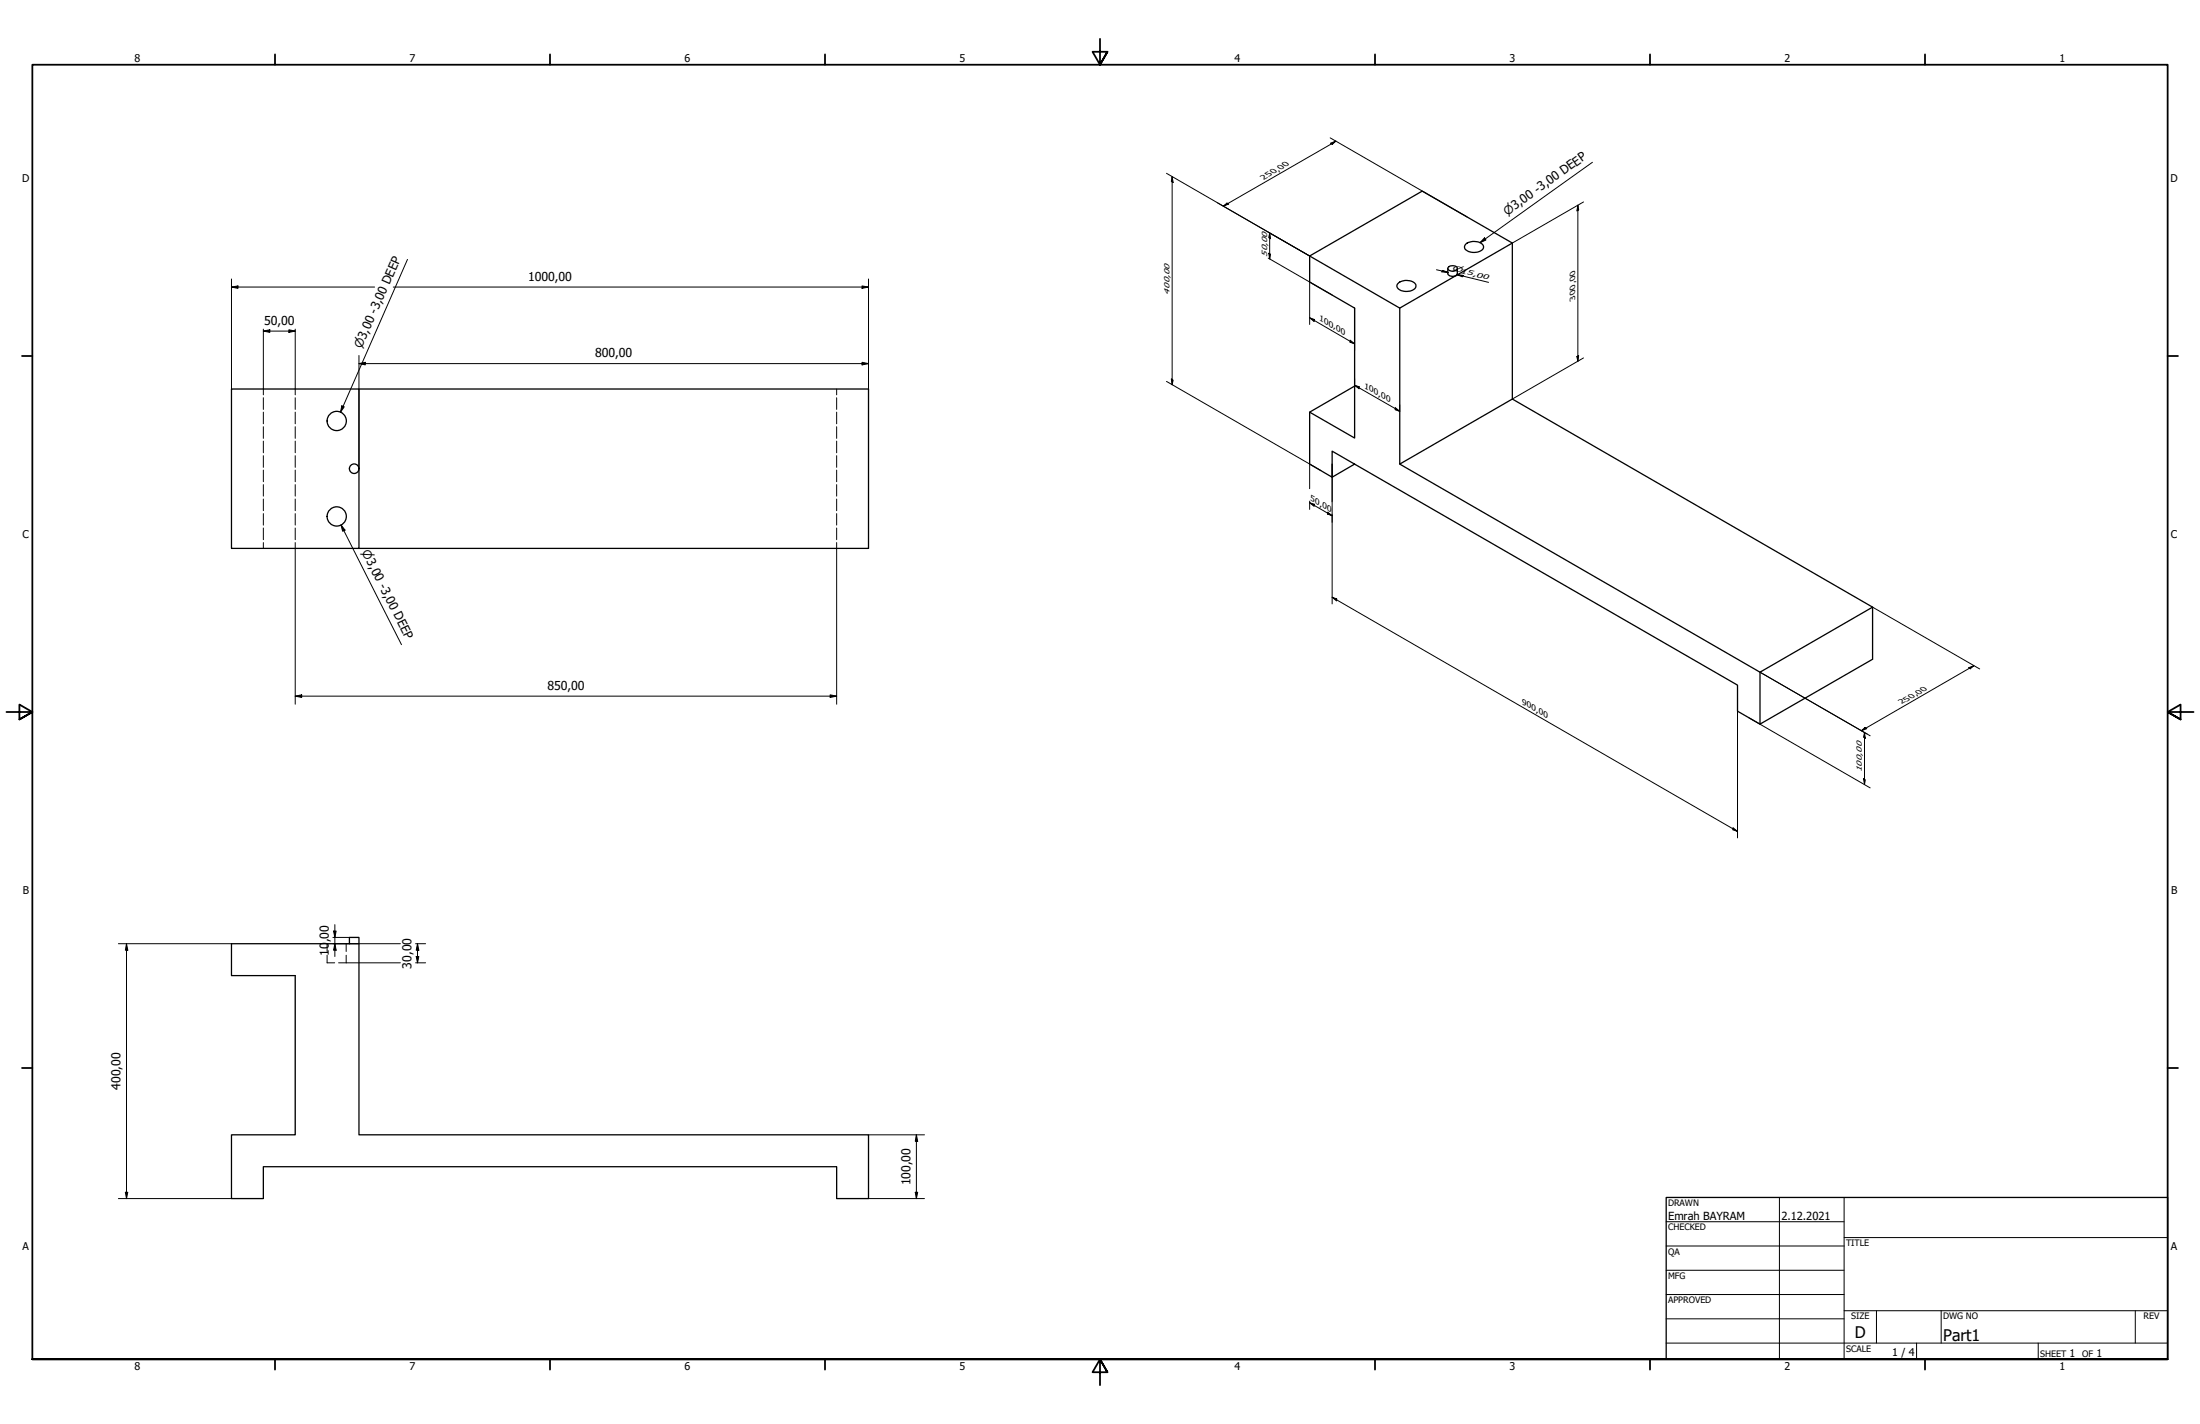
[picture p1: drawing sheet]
<svg xmlns="http://www.w3.org/2000/svg" width="864mm" height="559mm" viewBox="0 0 864 559" stroke-linecap="round" stroke-linejoin="round" font-family="sans-serif">
<!-- layer: Hidden (ANSI) -->
<g fill="none" stroke="#000" stroke-width=".39">
<path d="M103.4 152.7v2.2M103.4 156.1v4.6M115.9 152.7v2.2M115.9 156.1v4.6M328.4 152.7v2.2M328.4 156.1v4.6M103.4 161.7v4.6M103.4 167.4v4.6M103.4 173.1v4.6M103.4 178.8v4.6M115.9 161.7v4.6M115.9 167.4v4.6"/>
<path d="M115.9 173.1v4.6M115.9 178.8v4.6M328.4 161.7v4.6M328.4 167.4v4.6M328.4 173.1v4.6M328.4 178.8v4.6M103.4 184.5v4.5M103.4 190.2v4.5M103.4 195.8v4.6M115.9 184.5v4.5M115.9 190.2v4.5M115.9 195.8v4.6"/>
<path d="M328.4 184.5v4.5M328.4 190.2v4.5M328.4 195.8v4.6M103.4 201.5v4.6M103.4 207.2v4.6M103.4 212.9v2.3M115.9 201.5v4.6M115.9 207.2v4.6M115.9 212.9v2.3M328.4 201.5v4.6M328.4 207.2v4.6M328.4 212.9v2.3"/>
<path d="M128.4 374.8v3h3M128.4 370.3v3.1M135.9 374.8v3h-3M135.9 370.3v3.1"/>
</g>
<!-- layer: Visible (ANSI) -->
<g fill="none" stroke="#000" stroke-width=".51">
<path d="M575.2 95.9a5.1 5.1 0 0 1 7 .4 1.88 1.88 0 0 1-1.6 2.4 4.7 4.7 0 0 1-5.7-1.4zM593.7 95.4v61.2M514.1 100.5l44.2-25.5 35.4 20.4-44.2 25.5zM514.1 100.5v10.2l17.6 10.2v51l-17.6-10.2M549.1 110.9a5.2 5.2 0 0 1 6.7 .7 2.42 2.42 0 0 1-2.9 2.7 3.8 3.8 0 0 1-4.6-2zM568.3 105.3v2.1a2.16 2.16 0 0 0 3.8 0v-2.1M568.5 105a2.39 2.39 0 0 1 3.6 .2 2.05 2.05 0 0 1-1.9 1.2 2.05 2.05 0 0 1-1.9-1.2zM549.5 120.9v61.2l44.2-25.5 141.4 81.7M90.9 152.7h50v62.5h-50zM140.9 152.7h200v62.5h-200M531.7 151.5l-17.6 10.2v20.4l8.8 5.2M531.7 182.1l-8.8 5.2v-10.3l159.2 91.9v10.2l8.8 5.1"/>
<path d="M549.5 182.1l141.4 81.7 44.2-25.5v20.4l-44.2 25.5v-20.4M137.2 370.3v-2.4h3.7v2.4h-50v12.5h25v62.5h-25v25h12.5v-12.5h225v12.5h12.5v-25h-200v-75"/>
<circle cx="132.2" cy="165.2" r="3.8"/>
<circle cx="139" cy="183.9" r="1.87"/>
<circle cx="132.2" cy="202.7" r="3.8"/>
</g>
<!-- layer: Border (ANSI) -->
<g fill="none" stroke="#000" stroke-width=".7">
<path d="M431.8 15.2v10.2l-2.9-5.1h5.8l-2.9 5.1 2.9-5.1M107.9 21.3v4.1M215.9 21.3v4.1M323.8 21.3v4.1M539.8 21.3v4.1M647.7 21.3v4.1M755.6 21.3v4.1M8.6 139.7h4.1M850.9 139.7h4.1M2.5 279.4h10.2l-5.1-2.9v5.8l5.1-2.9-5.1 2.9M861.1 279.4h-10.2l5.1-2.9v5.8l-5.1-2.9 5.1 2.9M8.6 419.1h4.1"/>
<path d="M850.9 419.1h4.1M12.7 533.4v-508h838.2v508h-838.2h838.2M107.9 533.4v4.1M215.9 533.4v4.1M323.8 533.4v4.1M434.7 538.5l-2.9-5.1 2.9 5.1h-5.8l2.9-5.1v10.2M539.8 533.4v4.1M647.7 533.4v4.1M755.6 533.4v4.1"/>
</g>
<!-- layer: Title (ANSI) -->
<g fill="none" stroke="#000" stroke-width=".39">
<path d="M654 479.4h69.9M698.5 469.9v63.5M723.9 469.9v63.5M654 488.9h69.9M654 498.5h69.9M723.9 485.6h127M654 508h69.9M654 517.5h69.9M723.9 514.3h127M736.6 514.3v12.7M762 514.3v12.7M838.2 514.3v12.7"/>
<path d="M654 527h196.9M752.3 527v6.4M800.1 527v6.4"/>
</g>
<path d="M654 469.9h196.9v63.5h-196.9z" fill="none" stroke="#000" stroke-width=".51"/>
<!-- layer: Dimension (ISO) -->
<g fill="none" stroke="#000" stroke-width=".39">
<path d="M522.2 54.1l53.7 31.1M522.3 56.2l2.1-.8-1.4 1.2zM524.4 55.4l-44.2 25.5M457.9 68l56.2 32.5-16.3-9.4M460.1 69.3l.4 2.3-.7-.4zM460.1 69.3v81.7M621.6 79.2l-27.9 16.2M480.2 80.9l1.4-1.2 .7 .4zM498 99.4l.7 .4-.3 1.8zM498.4 91.4l.3 2.3-.7-.4zM498.4 91.4v10.2M619.4 80.5l.3 1.9-.7 .4z"/>
<path d="M619.4 80.5v61.3M90.9 112.6l2.5-.4v1zM90.9 112.6h56.2M90.9 109.5v43.2M154.4 112.6h186.5M338.4 112.2l2.5 .4-2.5 .6zM340.9 109.5v43.2M497.8 101.3l25.1 14.5M514.1 110.7v16.6M563.9 105.9l4.6 1M566.4 106.1l2.1 .8-2.5-.2zM571.9 107.8l2.5 .3-.4 .5z"/>
<path d="M574.2 108.3l-2.3-.5 12.4 3M103.4 129.9l2.5-.5v1zM103.4 129.9h12.5M103.4 129.2v23.5M113.4 129.4l2.5 .5-2.5 .5zM115.9 129.2v23.5M140.9 139.5v44.4M514.1 124.7l1.8 .6v.9zM514.1 124.7l17.6 10.2M530 133.5l1.7 1.4-1.7-.6zM531.7 120.9v16.6M619 140l.7-.5-.3 2.3z"/>
<path d="M140.9 142.7l2.5-.5v1zM140.9 142.7h200M338.4 142.2l2.5 .5-2.5 .5zM457.9 149.7l60.6 35M459.8 148.7l.7 .5-.4 1.8zM531.7 151.2l1.8 .6v.8zM531.7 148.6v2.6l17.8 10.2v-2.6M547.7 160l1.8 1.4-1.8-.6zM621.6 140.5l-27.9 16.1M514.1 197.3l1.8 .6v.8zM514.1 197.3l8.8 5.1M514.1 182.1v9.7"/>
<path d="M514.1 196.7v3.2M522.9 182.1v54.9M115.9 215.2v61.2M328.4 215.2v61.2M521.1 201l1.8 1.4-1.8-.7zM522.9 234.4l1.8 .6v.8zM522.9 234.4l159.2 91.9M735.1 238.3l42 24.2M115.9 273.2l2.5-.5v1zM115.9 273.2h212.5M325.9 272.7l2.5 .5-2.5 .5zM682.1 274v54.8"/>
<path d="M690.9 263.8l43.2 24.9M772.7 262.1l2.1-.9-1.4 1.2zM774.8 261.2l-44.2 25.6M686.4 281.6l47.7 27.6M730.6 286.8l1.5-1.3 .7 .4zM731.9 287.5l.3 2.2-.7-.4zM731.9 287.5v20.3M731.5 305.6l.7 .4-.3 1.8zM680.3 324.8l1.8 1.5-1.8-.7zM46.5 370.3h44.4M49.7 370.3l.5 2.6h-1zM49.7 370.3v100"/>
<path d="M130.7 370.3h26.5M130.7 367.9h6.5M130.9 365.4h1.1l-.6 2.5zM131.4 370.3l.6 2.6h-1.1zM131.4 362.8v12.5M135.9 377.8h21.3M163.1 377.8h4M163.1 370.3h4M163.4 375.3h1l-.5 2.5zM163.9 370.3l.5 2.6h-1zM163.9 370.3v7.5M340.9 445.3h22"/>
<path d="M359.7 445.3l.5 2.6h-.9zM359.7 445.3v25M46.5 470.3h44.4M49.2 467.9h1l-.5 2.4zM340.9 470.3h22M359.3 467.9h.9l-.5 2.4z"/>
</g>
<g fill="#000">
<path d="M522.3 56.2l2.1-.8-1.4 1.2z" fill-rule="evenodd"/>
<path d="M460.1 69.3l.4 2.3-.7-.4z" fill-rule="evenodd"/>
<path d="M480.2 80.9l1.4-1.2 .7 .4z" fill-rule="evenodd"/>
<path d="M498 99.4l.7 .4-.3 1.8z" fill-rule="evenodd"/>
<path d="M498.4 91.4l.3 2.3-.7-.4z" fill-rule="evenodd"/>
<path d="M619.4 80.5l.3 1.9-.7 .4z" fill-rule="evenodd"/>
<path d="M90.9 112.6l2.5-.4v1z" fill-rule="evenodd"/>
<path d="M338.4 112.2l2.5 .4-2.5 .6z" fill-rule="evenodd"/>
<path d="M566.4 106.1l2.1 .8-2.5-.2z" fill-rule="evenodd"/>
<path d="M571.9 107.8l2.5 .3-.4 .5z" fill-rule="evenodd"/>
<path d="M103.4 129.9l2.5-.5v1z" fill-rule="evenodd"/>
<path d="M113.4 129.4l2.5 .5-2.5 .5z" fill-rule="evenodd"/>
<path d="M514.1 124.7l1.8 .6v.9z" fill-rule="evenodd"/>
<path d="M530 133.5l1.7 1.4-1.7-.6z" fill-rule="evenodd"/>
<path d="M619 140l.7-.5-.3 2.3z" fill-rule="evenodd"/>
<path d="M140.9 142.7l2.5-.5v1z" fill-rule="evenodd"/>
<path d="M338.4 142.2l2.5 .5-2.5 .5z" fill-rule="evenodd"/>
<path d="M459.8 148.7l.7 .5-.4 1.8z" fill-rule="evenodd"/>
<path d="M531.7 151.2l1.8 .6v.8z" fill-rule="evenodd"/>
<path d="M547.7 160l1.8 1.4-1.8-.6z" fill-rule="evenodd"/>
<path d="M514.1 197.3l1.8 .6v.8z" fill-rule="evenodd"/>
<path d="M521.1 201l1.8 1.4-1.8-.7z" fill-rule="evenodd"/>
<path d="M522.9 234.4l1.8 .6v.8z" fill-rule="evenodd"/>
<path d="M115.9 273.2l2.5-.5v1z" fill-rule="evenodd"/>
<path d="M325.9 272.7l2.5 .5-2.5 .5z" fill-rule="evenodd"/>
<path d="M772.7 262.1l2.1-.9-1.4 1.2z" fill-rule="evenodd"/>
<path d="M730.6 286.8l1.5-1.3 .7 .4z" fill-rule="evenodd"/>
<path d="M731.9 287.5l.3 2.2-.7-.4z" fill-rule="evenodd"/>
<path d="M731.5 305.6l.7 .4-.3 1.8z" fill-rule="evenodd"/>
<path d="M680.3 324.8l1.8 1.5-1.8-.7z" fill-rule="evenodd"/>
<path d="M49.7 370.3l.5 2.6h-1z" fill-rule="evenodd"/>
<path d="M130.9 365.4h1.1l-.6 2.5z" fill-rule="evenodd"/>
<path d="M131.4 370.3l.6 2.6h-1.1z" fill-rule="evenodd"/>
<path d="M163.4 375.3h1l-.5 2.5z" fill-rule="evenodd"/>
<path d="M163.9 370.3l.5 2.6h-1z" fill-rule="evenodd"/>
<path d="M359.7 445.3l.5 2.6h-.9z" fill-rule="evenodd"/>
<path d="M49.2 467.9h1l-.5 2.4z" fill-rule="evenodd"/>
<path d="M359.3 467.9h.9l-.5 2.4z" fill-rule="evenodd"/>
</g>
<!-- layer: Symbol (ISO) -->
<path d="M625.1 63.7l-44.1 31.5M582.7 93.3l.6 .9-2.3 1zM160 101.8l-26.3 59.9M134.2 159.3l.9 .3-1.4 2.1zM133.9 206l1.5 2-.9 .5zM133.9 206l23.7 47" fill="none" stroke="#000" stroke-width=".39"/>
<g fill="#000">
<path d="M582.7 93.3l.6 .9-2.3 1z" fill-rule="evenodd"/>
<path d="M134.2 159.3l.9 .3-1.4 2.1z" fill-rule="evenodd"/>
<path d="M133.9 206l1.5 2-.9 .5z" fill-rule="evenodd"/>
</g>
<g font-size="6.3">
<text x="728.1" y="524.9">D</text>
<text x="762.8" y="526.2">Part1</text>
</g>
<g font-size="4.8">
<text x="207.3" y="110.3">1000,00</text>
<text x="103.7" y="127.6">50,00</text>
<text x="233.6" y="140.3">800,00</text>
<text x="214.9" y="270.8">850,00</text>
<text x="129" y="369.8" transform="rotate(-90 129 369.8)">,00</text>
<text x="129" y="375.1" transform="rotate(-90 129 375.1)">10</text>
<text x="161.5" y="380.1" transform="rotate(-90 161.5 380.1)">30,00</text>
<text x="47.3" y="427.7" transform="rotate(-90 47.3 427.7)">400,00</text>
<text x="357.4" y="465.1" transform="rotate(-90 357.4 465.1)">100,00</text>
</g>
<g font-size="4.6">
<text x="591.6" y="84.7" transform="rotate(-36 591.6 84.7)">⌀3,00 -3,00 DEEP</text>
<text x="141.9" y="136.9" transform="rotate(-66 141.9 136.9)">⌀3,00 -3,00 DEEP</text>
<text x="141.9" y="216.7" transform="rotate(63 141.9 216.7)">⌀3,00 -3,00 DEEP</text>
</g>
<g font-size="4.4">
<text x="654.8" y="478.6">Emrah BAYRAM</text>
<text x="699.3" y="478.6">2.12.2021</text>
</g>
<g font-size="4.2">
<text x="52.8" y="24.4">8</text>
<text x="160.8" y="24.4">7</text>
<text x="268.7" y="24.4">6</text>
<text x="376.7" y="24.4">5</text>
<text x="484.6" y="24.4">4</text>
<text x="592.6" y="24.4">3</text>
<text x="700.5" y="24.4">2</text>
<text x="808.5" y="24.4">1</text>
<text x="8.8" y="71.4">D</text>
<text x="852" y="71.4">D</text>
<text x="8.9" y="211.1">C</text>
<text x="852.2" y="211.1">C</text>
<text x="9" y="350.8">B</text>
<text x="852.2" y="350.8">B</text>
<text x="8.9" y="490.5">A</text>
<text x="852.2" y="490.5">A</text>
<text x="742.8" y="532">1 / 4</text>
<text x="812.4" y="532.6">1</text>
<text x="823" y="532.6">1</text>
<text x="52.8" y="537.5">8</text>
<text x="160.8" y="537.5">7</text>
<text x="268.7" y="537.5">6</text>
<text x="376.7" y="537.5">5</text>
<text x="484.6" y="537.5">4</text>
<text x="592.6" y="537.5">3</text>
<text x="700.5" y="537.5">2</text>
<text x="808.5" y="537.5">1</text>
</g>
<g font-size="3.5">
<text x="654.8" y="473.2">DRAWN</text>
<text x="654.8" y="482.8">CHECKED</text>
<text x="724.7" y="488.9">TITLE</text>
<text x="654.8" y="492.3">QA</text>
<text x="654.8" y="501.8">MFG</text>
<text x="654.8" y="511.4">APPROVED</text>
<text x="726.7" y="517.7">SIZE</text>
<text x="762.8" y="517.7">DWG NO</text>
<text x="841.4" y="517.7">REV</text>
<text x="724.7" y="530.4">SCALE</text>
<text x="800.9" y="532.6">SHEET</text>
<text x="817.4" y="532.6">OF</text>
</g>
<g font-size="3.1">
<text x="496.1" y="70.5" transform="rotate(-30 496.1 70.5)">250,00</text>
<text x="497.4" y="100.8" transform="rotate(-90 497.4 100.8)">50,00</text>
<text x="618.4" y="117.7" transform="rotate(-90 618.4 117.7)">300,00</text>
<text x="517.8" y="125.7" transform="rotate(30 517.8 125.7)">100,00</text>
<text x="535.4" y="152.1" transform="rotate(30 535.4 152.1)">100,00</text>
<text x="514.3" y="196.2" transform="rotate(30 514.3 196.2)">50,00</text>
<text x="597.3" y="276.2" transform="rotate(30 597.3 276.2)">900,00</text>
<text x="730.9" y="303" transform="rotate(-90 730.9 303)">100,00</text>
</g>
<g font-size="3">
<text x="459.1" y="115.6" transform="rotate(-90 459.1 115.6)">400,00</text>
<text x="750.3" y="274.3" transform="rotate(-30 750.3 274.3)">0,00</text>
<text x="746.6" y="276.4" transform="rotate(-30 746.6 276.4)">25</text>
</g>
<text font-size="2.9" x="569.8" y="106" transform="rotate(14 569.8 106)">⌀ 1</text>
<g font-size="2.7">
<text x="575.6" y="107.7" transform="rotate(14 575.6 107.7)">5 , 0</text>
<text x="581.9" y="109.2" transform="rotate(14 581.9 109.2)">0</text>
</g>
</svg>
